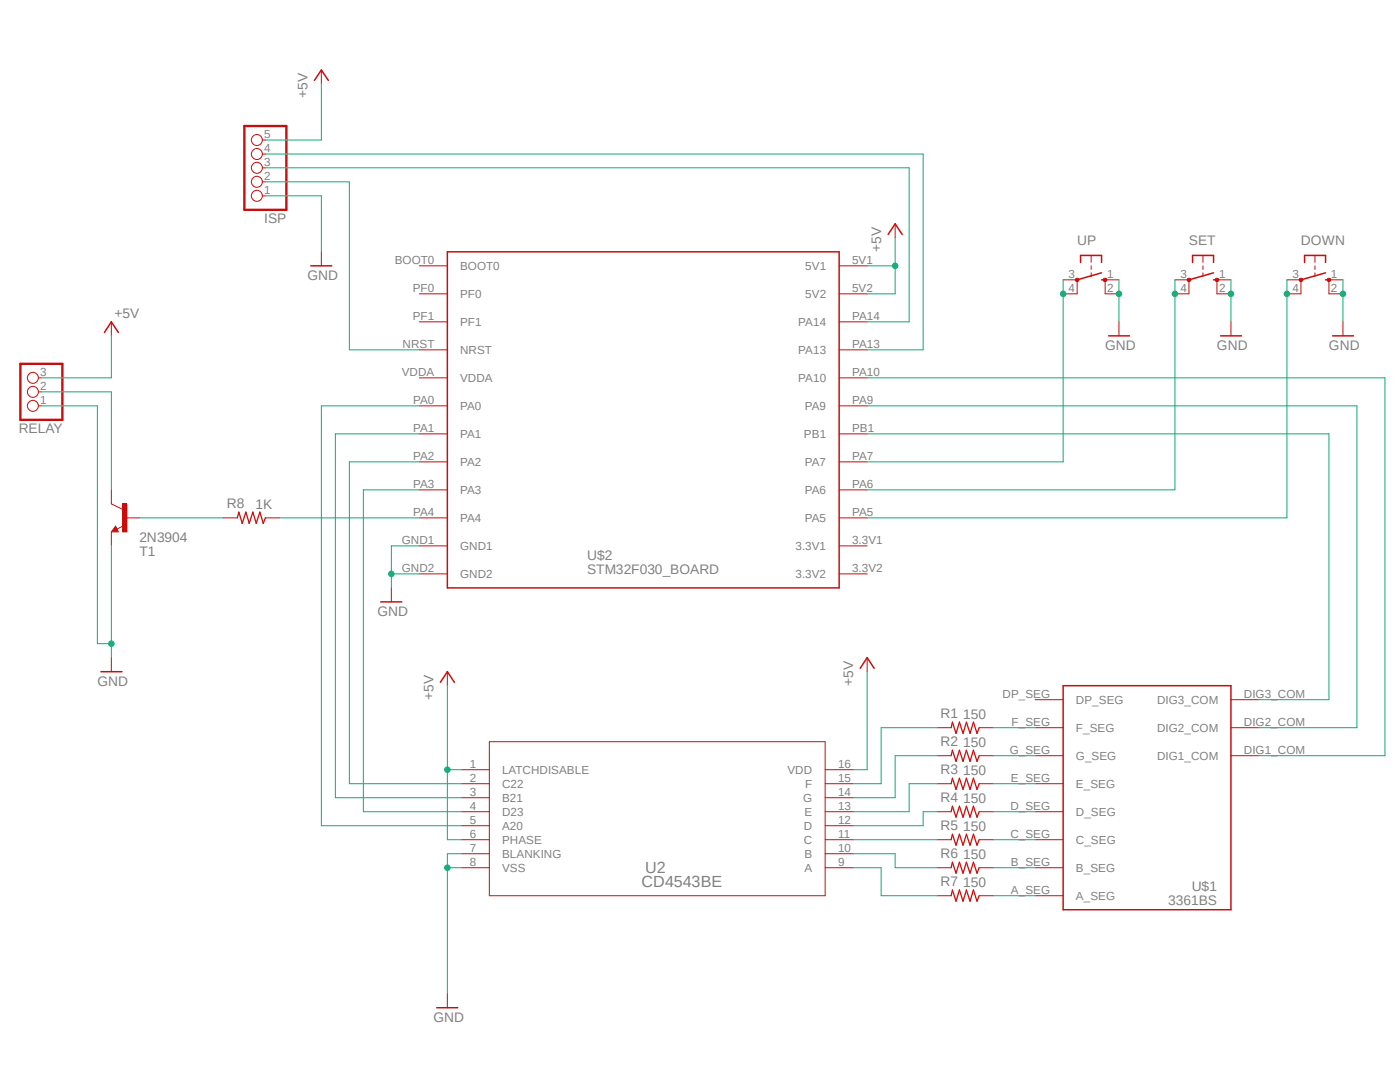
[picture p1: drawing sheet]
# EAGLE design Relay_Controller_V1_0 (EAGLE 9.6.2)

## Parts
DOWN  10-XX  [B3F-10XX]
R1  150  R-US_0207/7  [0207/7]
R2  150  R-US_0207/7  [0207/7]
R3  150  R-US_0207/7  [0207/7]
R4  150  R-US_0207/7  [0207/7]
R5  150  R-US_0207/7  [0207/7]
R6  150  R-US_0207/7  [0207/7]
R7  150  R-US_0207/7  [0207/7]
R8  1K  R-US_0207/7  [0207/7]
RELAY  PINHD-1X3  [1X03]
SET  10-XX  [B3F-10XX]
T1  2N3904  [TO92]
U2  CD4543BE  [N16]
U$1  3361BS  [3361BS]
U$2  STM32F030_BOARD  [STM32F030F4P6_BOARD]
UP  10-XX  [B3F-10XX]

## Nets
+5V: RELAY.3 U2.1(LATCHDISABLE) U2.6(PHASE) U2.16(VDD) U$2.5V1 U$2.5V2
GND: DOWN.1(S) DOWN.2(S1) RELAY.2 SET.2(S1) T1.3(E) U2.7(BLANKING) U2.8(VSS) U$2.GND1 U$2.GND2 UP.2(S1)
N$1: R1.1 U$1.F_SEG
N$2: R2.1 U$1.G_SEG
N$3: R3.1 U$1.E_SEG
N$4: R4.1 U$1.D_SEG
N$5: R5.1 U$1.C_SEG
N$6: R6.1 U$1.B_SEG
N$7: R7.1 U$1.A_SEG
N$8: R7.2 U2.9(A)
N$9: R6.2 U2.10(B)
N$10: R5.2 U2.11(C)
N$11: R1.2 U2.15(F)
N$12: R2.2 U2.14(G)
N$13: R3.2 U2.13(E)
N$14: R4.2 U2.12(D)
N$15: U2.2(C22) U$2.PA0
N$16: U2.3(B21) U$2.PA1
N$17: U2.4(D23) U$2.PA2
N$18: U2.5(A20) U$2.PA3
N$19: U$1.DIG1_COM U$2.PA5
N$20: U$1.DIG2_COM U$2.PA6
N$21: U$1.DIG3_COM U$2.PA7
N$22: U$2.3.3V1 U$2.3.3V2
N$23: DOWN.4(P1) U$2.PB1
N$24: R8.2 U$2.PA4
N$25: U$2.PA10 UP.4(P1)
N$26: RELAY.1 T1.1(C)
N$28: SET.3(P) SET.4(P1) U$2.PA9
N$29: R8.1 T1.2(B)
Unconnected: DOWN.3(P) SET.1(S) U$1.DP_SEG U$2.BOOT0 U$2.NRST U$2.PA13 U$2.PA14 U$2.PF0 U$2.PF1 U$2.VDDA UP.1(S) UP.3(P)
